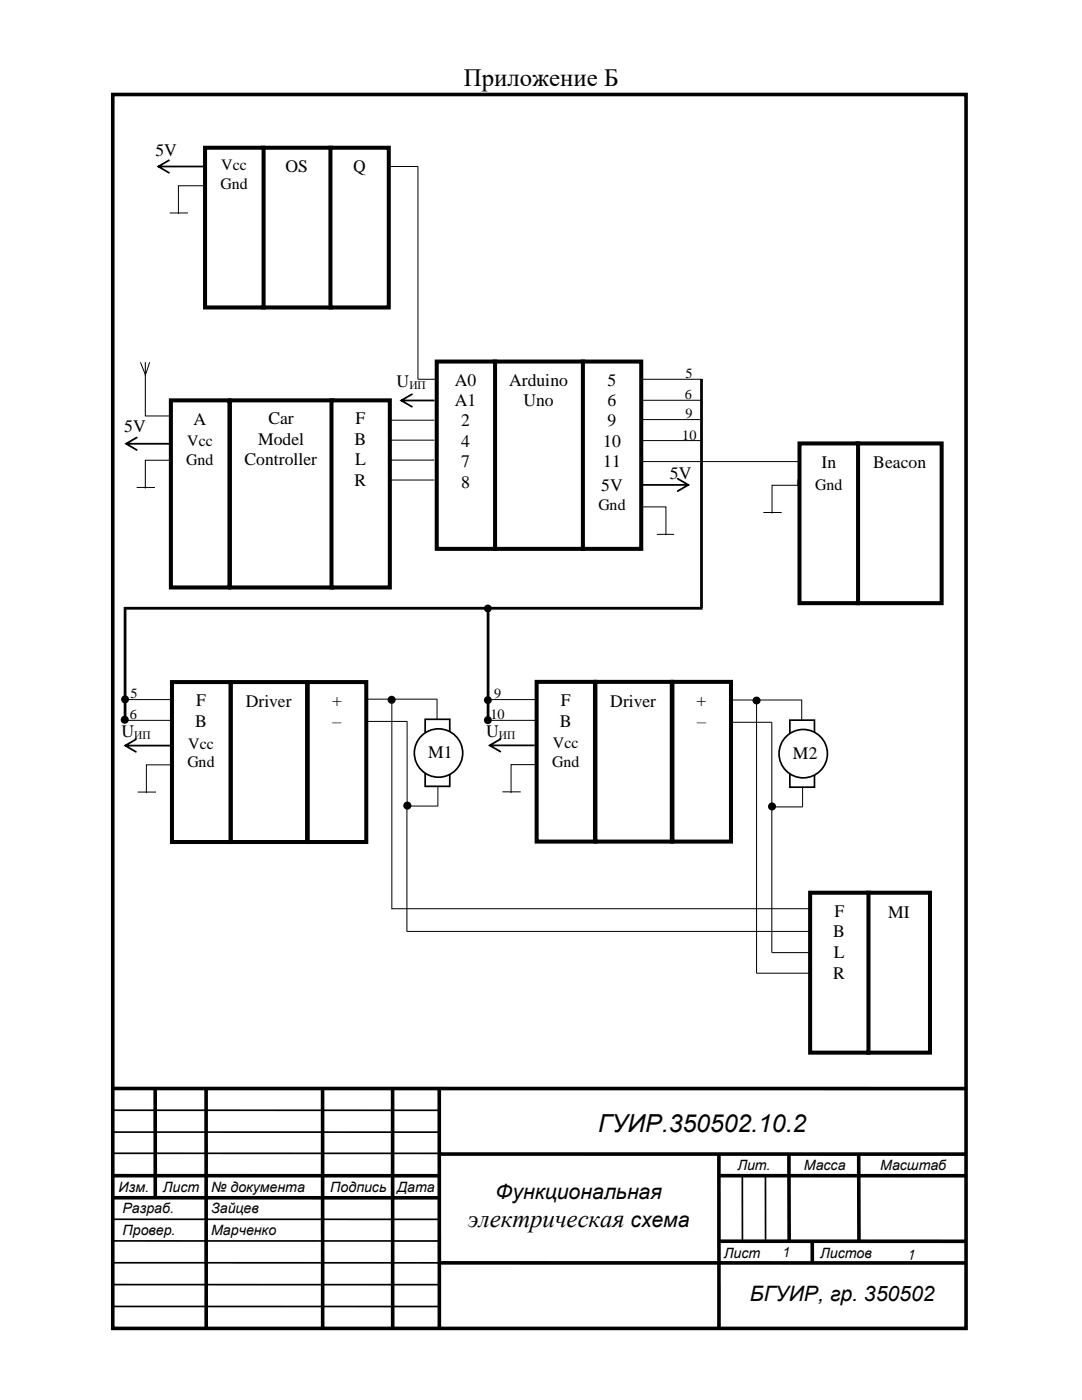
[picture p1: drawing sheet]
<svg xmlns="http://www.w3.org/2000/svg" width="216mm" height="279mm" viewBox="0 0 216 279" stroke-linecap="round" stroke-linejoin="round" font-family="sans-serif">
<path d="M22.5 18.9h170.3v246.2h-170.3zM31 217.3v21.9M41.1 217.4v47.6M64.4 217.4v47.6M78.3 217.3l.1 47.7M87.7 217.4v47.4M22.6 234.6h64.9M22.7 239h64.9M87.5 230.3h105.1M143.4 230.5l.1 34.3M143.7 234.6h49" fill="none" stroke="#000" stroke-width=".72" stroke-linecap="butt"/>
<path d="M22.6 256.4h64.8M22.6 252h64.8M22.6 247.6l64.8 .1M22.6 260.7h64.8" fill="none" stroke="#000" stroke-width=".34"/>
<path d="M93.3 240.3h32.5v5.8h-32.5z" fill-rule="evenodd" fill="#fff"/>
<path d="M22.6 217.2h170M157.4 230.4l.1 17.2M171.3 230.5l.1 17.1M87.7 252h105M143.6 247.7h49.1M162.1 247.8v4.2" fill="none" stroke="#000" stroke-width=".72" stroke-linecap="butt"/>
<path d="M22.6 221.6h64.8M22.6 225.9h64.8M22.6 230.2h64.8M148.1 234.9v12.6M152.7 234.9l.1 12.6M22.6 243.3h64.8" fill="none" stroke="#000" stroke-width=".34"/>
<path d="M45.9 79.9h20.5v37.3h-20.5z" fill-rule="evenodd" fill="#fff"/>
<path d="M45.9 79.9h20.5v37.3h-20.5z" fill="none" stroke="#000" stroke-width=".8" stroke-linecap="butt"/>
<path d="M34.1 79.9h11.7v37.3h-11.7z" fill-rule="evenodd" fill="#fff"/>
<path d="M34.1 79.9h11.7v37.3h-11.7z" fill="none" stroke="#000" stroke-width=".8" stroke-linecap="butt"/>
<path d="M66.1 79.9h11.7v37.3h-11.7z" fill-rule="evenodd" fill="#fff"/>
<path d="M66.1 79.9h11.7v37.3h-11.7z" fill="none" stroke="#000" stroke-width=".8" stroke-linecap="butt"/>
<path d="M28 72.3l1 2.5M29 72.3v10.7h5.2v2.2M29.9 72.3l-.9 2.7M27.3 97.3h3.6M34.2 90.7v1.1h-5.2v5.7M77.9 83.9h8.7M77.9 87.8h8.7M77.9 91.8h8.7M77.9 95.8h8.7" fill="none" stroke="#000" stroke-width=".2"/>
<path d="M25.2 88.4v.3h8.9v-.3zM24.8 88.6l2.4 1.3h.2v-.3l-2.2-1.2v.3l2.2-1.2-.1-.3z" fill="#000"/>
<path d="M173.2 178.2h12.4v31.9h-12.4z" fill-rule="evenodd" fill="#fff"/>
<path d="M173.2 178.2h12.4v31.9h-12.4z" fill="none" stroke="#000" stroke-width=".8" stroke-linecap="butt"/>
<path d="M161.6 178.2h11.7v31.9h-11.7z" fill-rule="evenodd" fill="#fff"/>
<path d="M161.6 178.2h11.7v31.9h-11.7z" fill="none" stroke="#000" stroke-width=".8" stroke-linecap="butt"/>
<path d="M52.5 29.5h13.6v31.9h-13.6z" fill-rule="evenodd" fill="#fff"/>
<path d="M52.5 29.5h13.6v31.9h-13.6z" fill="none" stroke="#000" stroke-width=".8" stroke-linecap="butt"/>
<path d="M65.9 29.5h11.7v31.9h-11.7z" fill-rule="evenodd" fill="#fff"/>
<path d="M65.9 29.5h11.7v31.9h-11.7z" fill="none" stroke="#000" stroke-width=".8" stroke-linecap="butt"/>
<path d="M40.9 29.5h11.7v31.9h-11.7z" fill-rule="evenodd" fill="#fff"/>
<path d="M40.9 29.5h11.7v31.9h-11.7z" fill="none" stroke="#000" stroke-width=".8" stroke-linecap="butt"/>
<path d="M31.6 33.1v.3h9v-.3zM31.2 33.2l2.4 1.4h.3l-.1-.3-2.1-1.2v.3l2.1-1.3v-.3z" fill="#000"/>
<path d="M40.8 35.9v1.2h-5.2v5.6M33.9 42.5h3.6" fill="none" stroke="#000" stroke-width=".2"/>
<path d="M171.1 88.5h16.8v31.9h-16.8z" fill-rule="evenodd" fill="#fff"/>
<path d="M171.1 88.5h16.8v31.9h-16.8z" fill="none" stroke="#000" stroke-width=".8" stroke-linecap="butt"/>
<path d="M159.5 88.5h11.7v31.9h-11.7z" fill-rule="evenodd" fill="#fff"/>
<path d="M159.5 88.5h11.7v31.9h-11.7z" fill="none" stroke="#000" stroke-width=".8" stroke-linecap="butt"/>
<path d="M159.2 95.7v1.1h-5.1v5.7M152.3 102.3h3.7" fill="none" stroke="#000" stroke-width=".2"/>
<path d="M118.8 136.1h15.2v31.9h-15.2z" fill-rule="evenodd" fill="#fff"/>
<path d="M118.8 136.1h15.2v31.9h-15.2z" fill="none" stroke="#000" stroke-width=".8" stroke-linecap="butt"/>
<path d="M134.2 136.1h11.7v31.9h-11.7z" fill-rule="evenodd" fill="#fff"/>
<path d="M134.2 136.1h11.7v31.9h-11.7z" fill="none" stroke="#000" stroke-width=".8" stroke-linecap="butt"/>
<path d="M107.1 136.1h11.6v31.9h-11.6z" fill-rule="evenodd" fill="#fff"/>
<path d="M107.1 136.1h11.6v31.9h-11.6z" fill="none" stroke="#000" stroke-width=".8" stroke-linecap="butt"/>
<path d="M100.2 158h3.7M107.1 151.4v1.2h-5.1v5.6" fill="none" stroke="#000" stroke-width=".2"/>
<path d="M97.7 148.6v.3h9v-.3zM97.4 148.8l2.5 1.4v-.4l-2.1-1.2v.3l2.1-1.2 .1-.3h-.3z" fill="#000"/>
<path d="M46 136.1h15.3v31.9h-15.3z" fill-rule="evenodd" fill="#fff"/>
<path d="M46 136.1h15.3v31.9h-15.3z" fill="none" stroke="#000" stroke-width=".8" stroke-linecap="butt"/>
<path d="M61.4 136.1h11.7v31.9h-11.7z" fill-rule="evenodd" fill="#fff"/>
<path d="M61.4 136.1h11.7v31.9h-11.7z" fill="none" stroke="#000" stroke-width=".8" stroke-linecap="butt"/>
<path d="M34.3 136.1h11.7v31.9h-11.7z" fill-rule="evenodd" fill="#fff"/>
<path d="M34.3 136.1h11.7v31.9h-11.7z" fill="none" stroke="#000" stroke-width=".8" stroke-linecap="butt"/>
<path d="M27.5 158.1h3.6M34.4 151.5v1.1h-5.2v5.7" fill="none" stroke="#000" stroke-width=".2"/>
<path d="M25 148.6v.4h9v-.4zM24.6 148.8l2.4 1.4 .3-.1-.1-.2-2.1-1.3v.4l2.1-1.3-.1-.3z" fill="#000"/>
<path d="M98.7 72.2h17.7v37.3h-17.7z" fill-rule="evenodd" fill="#fff"/>
<path d="M98.7 72.2h17.7v37.3h-17.7z" fill="none" stroke="#000" stroke-width=".8" stroke-linecap="butt"/>
<path d="M87.1 72.2h11.7v37.3h-11.7z" fill-rule="evenodd" fill="#fff"/>
<path d="M87.1 72.2h11.7v37.3h-11.7z" fill="none" stroke="#000" stroke-width=".8" stroke-linecap="butt"/>
<path d="M116.3 72.2h11.7v37.3h-11.7z" fill-rule="evenodd" fill="#fff"/>
<path d="M116.3 72.2h11.7v37.3h-11.7z" fill="none" stroke="#000" stroke-width=".8" stroke-linecap="butt"/>
<g fill="#000">
<path d="M80.1 79.7v.4h6.6v-.4zM79.7 79.9l2.5 1.4 .1-.3-2.1-1.2v.3l2.1-1.3v-.2l-.2-.1z"/>
<path d="M127.8 96.6h9.6v.4h-9.6zM135.1 95.5l.2-.1 2.4 1.4-2.5 1.4-.1-.3 2.2-1.3v.3l-2.2-1.2z"/>
</g>
<path d="M128 100v1.2h4.9v5.6M131.1 106.6h3.4M78.2 181.4h83.3M81.2 185.9h80.4M151 194.2h10.6M154 190.1h7.6" fill="none" stroke="#000" stroke-width=".2"/>
<path d="M157.6 143.7h4.9v13.4h-4.9z" fill-rule="evenodd" fill="#fff"/>
<path d="M157.6 143.7h4.9v13.4h-4.9z" fill="none" stroke="#000" stroke-width=".34"/>
<circle cx="160.3" cy="150.4" r="4.8" fill="#fff"/>
<g fill="none" stroke="#000" stroke-width=".34">
<circle cx="151" cy="139.8" r=".63"/>
<circle cx="160.3" cy="150.4" r="4.8"/>
<circle cx="154.1" cy="161" r=".63"/>
</g>
<path d="M145.8 139.7h14.2v3.9M151 139.7v54.5M146.1 144.1h7.9M154 144.1v16.9M160.1 157v4M154 161h6.2M154 161v29.1" fill="none" stroke="#000" stroke-width=".2"/>
<g fill="#000">
<circle cx="151" cy="139.8" r=".63"/>
<circle cx="154.1" cy="161" r=".63"/>
</g>
<path d="M84.8 143.6h4.9v13.3h-4.9z" fill-rule="evenodd" fill="#fff"/>
<path d="M84.8 143.6h4.9v13.3h-4.9z" fill="none" stroke="#000" stroke-width=".34"/>
<circle cx="87.5" cy="150.3" r="4.8" fill="#fff"/>
<g fill="none" stroke="#000" stroke-width=".34">
<circle cx="25" cy="139.6" r=".62"/>
<circle cx="78.1" cy="139.7" r=".63"/>
<circle cx="97.3" cy="139.7" r=".61"/>
<circle cx="97.3" cy="121.4" r=".61"/>
<circle cx="24.9" cy="143.6" r=".63"/>
<circle cx="87.5" cy="150.3" r="4.8"/>
<circle cx="97.4" cy="143.7" r=".62"/>
<circle cx="81.3" cy="160.8" r=".63"/>
</g>
<g fill="none" stroke="#000" stroke-width=".2">
<path d="M77.6 33.2h5.8v42.4M83.4 75.7h3.8M127.9 75.7h12M127.9 79.9h12M128 92.1h31.5M128 83.7h11.9M128 87.9h12M24.8 139.6h9.5M73 139.5h14.2M78.2 139.6v41.9M87.2 139.5v4M97.3 139.6h9.5"/>
<path d="M24.8 143.8h9.5M73.3 144h7.9v16.8M87.4 156.8v4M97.3 143.8h9.5M87.4 160.9h-6.2v25.1"/>
</g>
<g fill="#000">
<circle cx="25" cy="139.6" r=".62"/>
<circle cx="78.1" cy="139.7" r=".63"/>
<circle cx="97.3" cy="139.7" r=".61"/>
<circle cx="97.3" cy="121.4" r=".61"/>
<circle cx="24.9" cy="143.6" r=".63"/>
<circle cx="97.4" cy="143.7" r=".62"/>
<circle cx="81.3" cy="160.8" r=".63"/>
</g>
<path d="M140 75.6v45.8M24.8 121.4h115.4M25 121.1v22.8M97.4 121.4v22.5" fill="none" stroke="#000" stroke-width=".55"/>
<g font-size="5">
<text x="92.6" y="17.1">Приложение Б</text>
<text x="119.4" y="225.8">ГУИР.350502.10.2</text>
<text x="93.4" y="244.9">электрическая</text>
</g>
<g font-size="4.2">
<text x="98.9" y="239.3">Функциональная</text>
<text x="125.8" y="244.9">схема</text>
<text x="149.6" y="259.7">БГУИР, гр. 350502</text>
</g>
<g font-size="3.5">
<text x="31" y="31.2">5V</text>
<text x="56.9" y="34.4">OS</text>
<text x="70.5" y="34.4">Q</text>
<text x="79.1" y="77.3">U</text>
<text x="90.8" y="77">A0</text>
<text x="101.6" y="77">Arduino</text>
<text x="121.2" y="77">5</text>
<text x="90.8" y="81">A1</text>
<text x="104.5" y="81.1">Uno</text>
<text x="121.2" y="81">6</text>
<text x="24.8" y="86.3">5V</text>
<text x="38.6" y="84.8">A</text>
<text x="51.5" y="88.8">Model</text>
<text x="53.6" y="84.7">Car</text>
<text x="70.8" y="88.8">B</text>
<text x="71" y="84.7">F</text>
<text x="92.1" y="85.1">2</text>
<text x="92.1" y="89.2">4</text>
<text x="120.4" y="89.2">10</text>
<text x="121.2" y="85.1">9</text>
<text x="48.8" y="92.9">Controller</text>
<text x="70.9" y="92.8">L</text>
<text x="92.1" y="93.2">7</text>
<text x="120.4" y="93.3">11</text>
<text x="133.7" y="95.6">5V</text>
<text x="163.9" y="93.4">In</text>
<text x="174.2" y="93.4">Beacon</text>
<text x="70.8" y="97">R</text>
<text x="92.1" y="97.3">8</text>
<text x="120" y="97.9">5V</text>
<text x="39.1" y="141">F</text>
<text x="49" y="141.1">Driver</text>
<text x="66.3" y="141">+</text>
<text x="111.9" y="140.9">F</text>
<text x="121.8" y="141">Driver</text>
<text x="139" y="140.9">+</text>
<text x="24.2" y="147.1">U</text>
<text x="38.9" y="145.1">B</text>
<text x="66.3" y="145.1">–</text>
<text x="97" y="147">U</text>
<text x="111.7" y="145">B</text>
<text x="139.1" y="145.1">–</text>
<text x="85.4" y="151.3">M1</text>
<text x="158.2" y="151.5">M2</text>
<text x="166.5" y="183">F</text>
<text x="177.2" y="183.1">MI</text>
<text x="166.3" y="187.1">B</text>
<text x="166.4" y="191.1">L</text>
<text x="166.3" y="195.3">R</text>
</g>
<g font-size="3.2">
<text x="44.2" y="34">Vcc</text>
<text x="44" y="37.8">Gnd</text>
<text x="37.3" y="89.1">Vcc</text>
<text x="37.2" y="92.8">Gnd</text>
<text x="119.4" y="101.7">Gnd</text>
<text x="162.7" y="97.8">Gnd</text>
<text x="37.6" y="149.4">Vcc</text>
<text x="110.3" y="149.4">Vcc</text>
<text x="37.4" y="153.1">Gnd</text>
<text x="110.2" y="153.1">Gnd</text>
<text x="181.1" y="251.4">1</text>
</g>
<g font-size="2.8">
<text x="136.8" y="75.4">5</text>
<text x="136.6" y="79.6">6</text>
<text x="136.8" y="83.5">9</text>
<text x="136.1" y="87.7">10</text>
<text x="25.9" y="143.5">6</text>
<text x="26" y="139.3">5</text>
<text x="97.8" y="143.5">10</text>
<text x="98.6" y="139.3">9</text>
<text x="147.1" y="233.6">Лит.</text>
<text x="160.4" y="233.6">Масса</text>
<text x="175.6" y="233.6">Масштаб</text>
<text x="23.7" y="237.9">Изм.</text>
<text x="32.5" y="237.9">Лист</text>
<text x="42.1" y="237.9">№ документа</text>
<text x="65.9" y="237.9">Подпись</text>
<text x="79.3" y="237.9">Дата</text>
<text x="24.4" y="242.1">Разраб.</text>
<text x="42.1" y="242.1">Зайцев</text>
<text x="24.4" y="246.5">Провер.</text>
<text x="42.1" y="246.5">Марченко</text>
<text x="144.4" y="251">Лист</text>
<text x="156" y="250.9">1</text>
<text x="163.7" y="251">Листов</text>
</g>
<g font-size="2.3">
<text x="81.7" y="77.6">ИП</text>
<text x="26.8" y="147.5">ИП</text>
<text x="99.5" y="147.4">ИП</text>
</g>
</svg>
